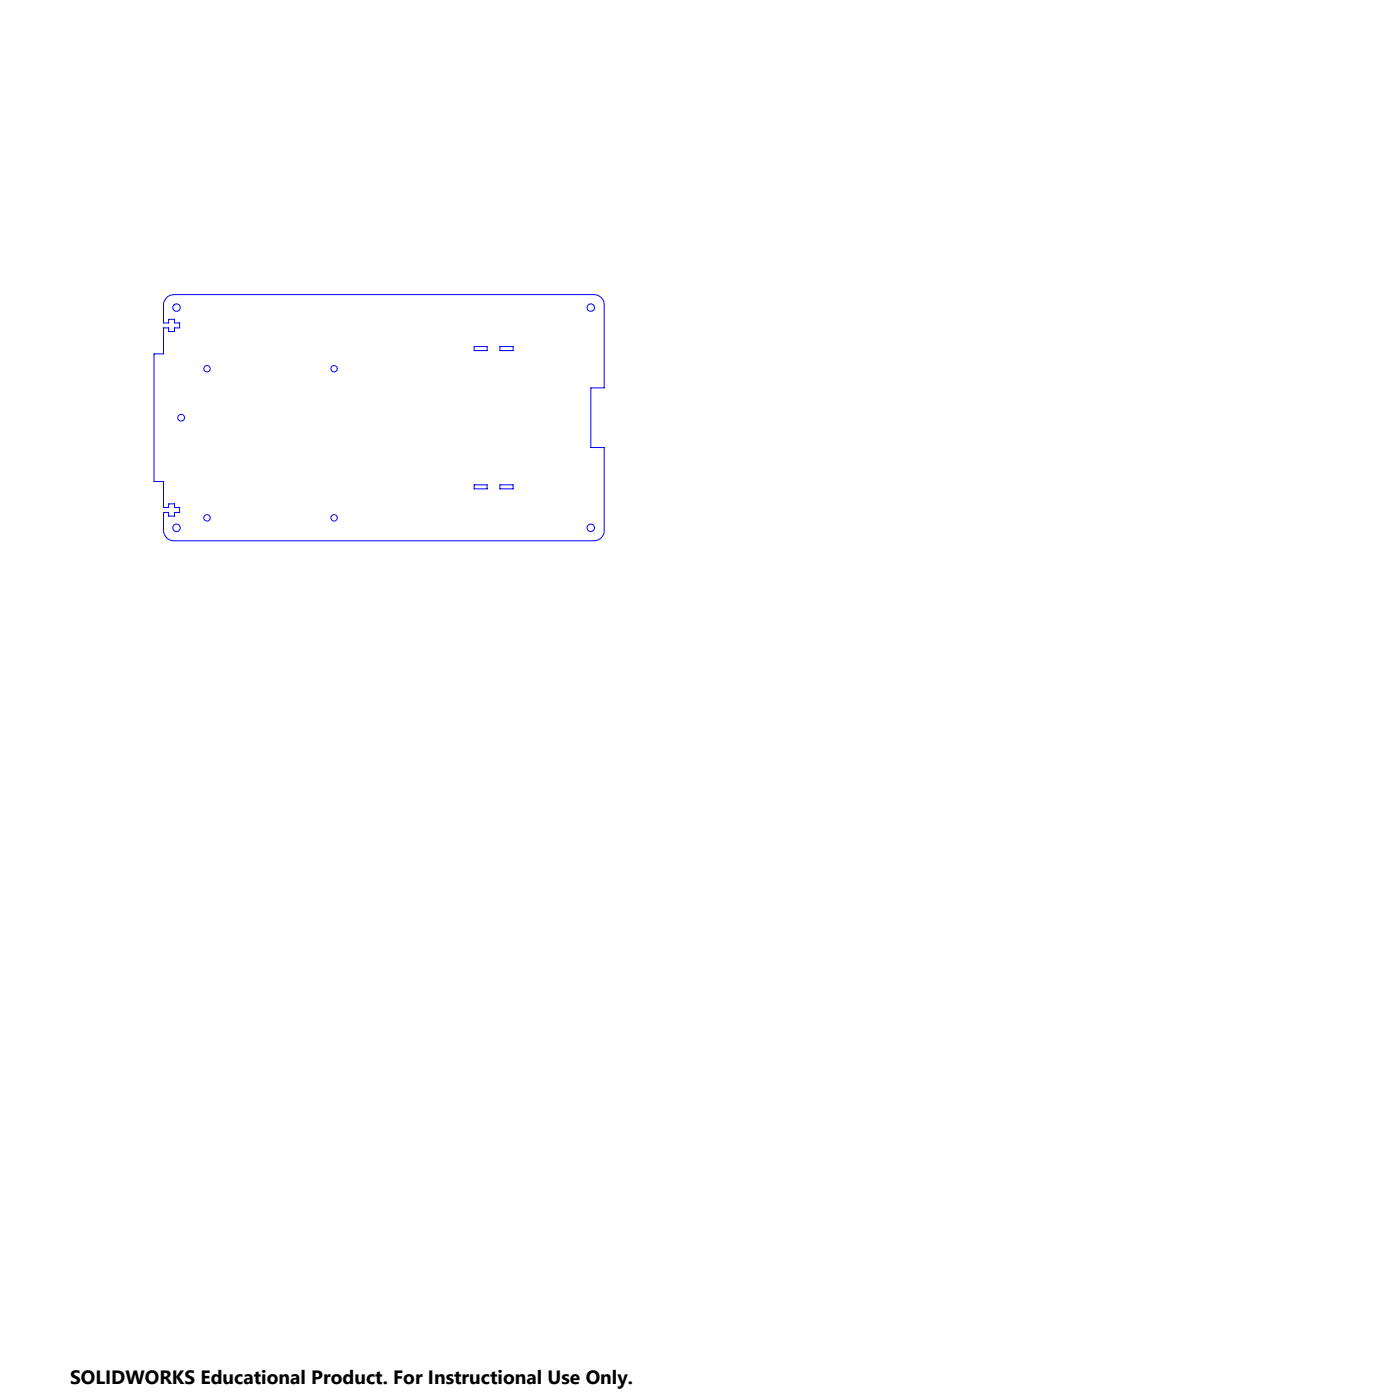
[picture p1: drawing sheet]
<svg xmlns="http://www.w3.org/2000/svg" width="270mm" height="270mm" viewBox="0 0 270 270" stroke-linecap="round" stroke-linejoin="round" font-family="sans-serif">
<g fill="none" stroke="#00f" stroke-width=".19">
<path d="M32.2 57.3l.7-.4 .6-.1h81a1.98 1.98 0 0 1 2 2v16h-2.6v11.5h2.6v16a1.98 1.98 0 0 1-2 2h-81a2.04 2.04 0 0 1-2-2v-3.5h1v.7h1.2v-.7h.9v-.9h-.9v-.7h-1.2v.7h-1v-5h-1.8v-24.7h1.8v-5h1v.7h1.2v-.7h.9v-.9h-.9v-.7h-1.2v.7h-1v-3.5a1.99 1.99 0 0 1 .7-1.5zM33.5 58.8h.1M91.4 66.8h2.5v.8h-2.5zM96.4 66.8h2.6v.8h-2.6zM91.4 93.5h2.5v.8h-2.5zM96.4 93.5h2.6v.8h-2.6zM33.5 102.3h.1"/>
<circle cx="34" cy="59.3" r=".71"/>
<circle cx="113.9" cy="59.3" r=".71"/>
<circle cx="39.9" cy="71.1" r=".61"/>
<circle cx="64.4" cy="71.1" r=".62"/>
<circle cx="34.9" cy="80.6" r=".66"/>
<circle cx="39.9" cy="99.9" r=".61"/>
<circle cx="64.4" cy="99.9" r=".62"/>
<circle cx="34" cy="101.8" r=".71"/>
<circle cx="113.9" cy="101.8" r=".71"/>
</g>
<text font-size="3.7" x="13.5" y="267">SOLIDWORKS Educational Product. For Instructional Use Only.</text>
</svg>
